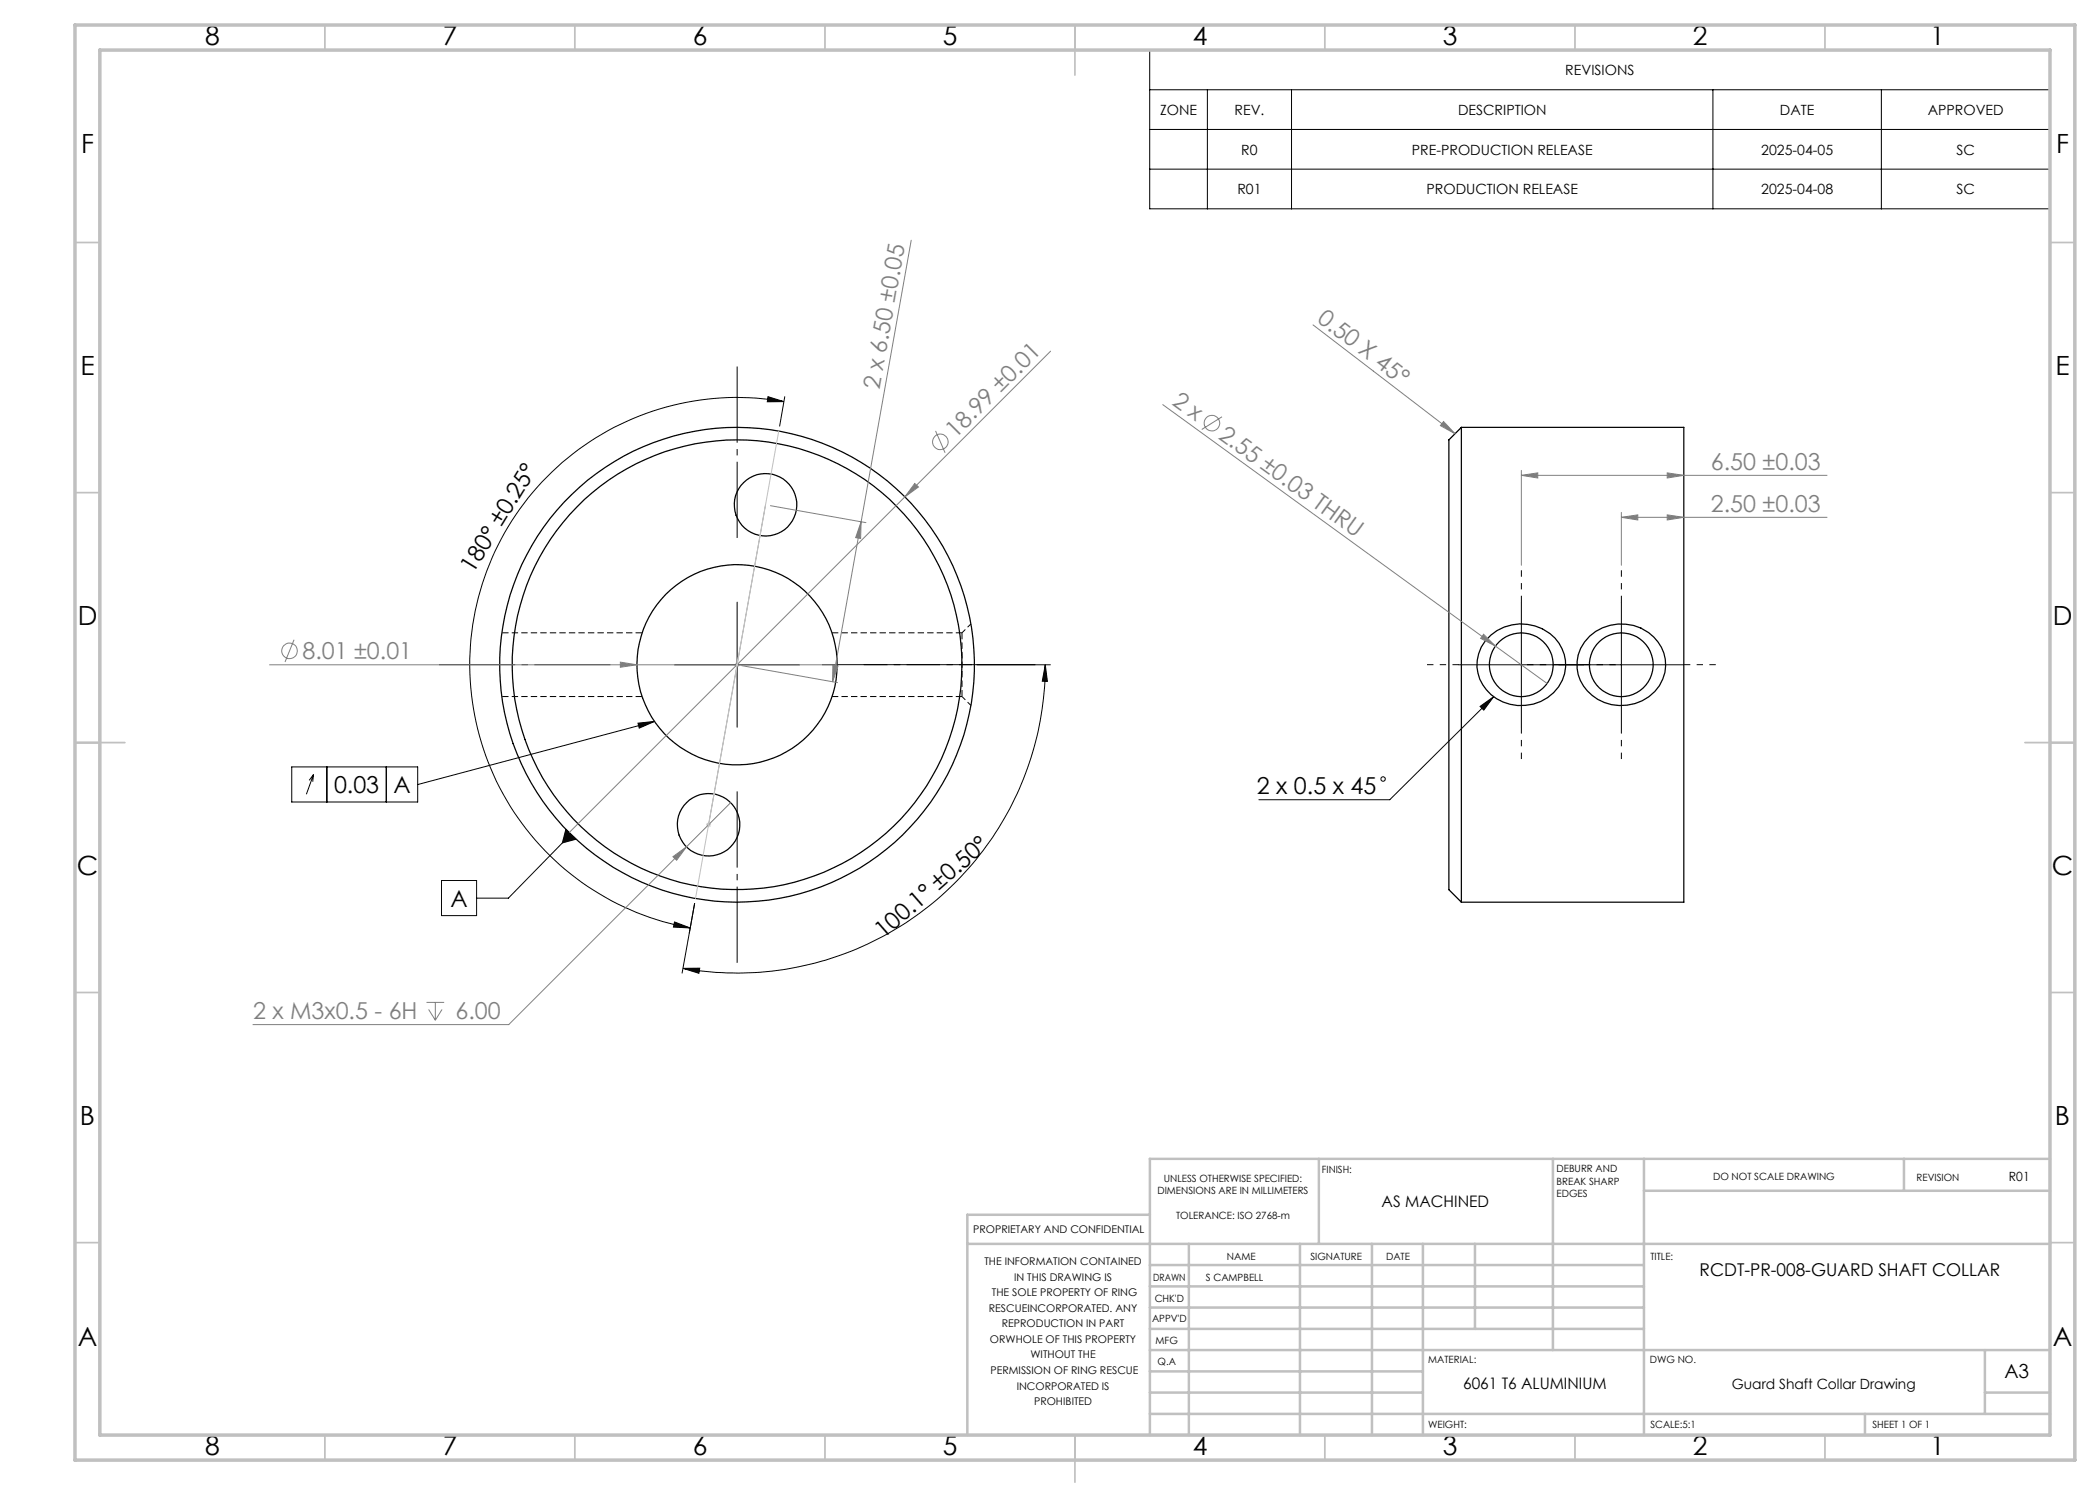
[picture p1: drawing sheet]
<svg xmlns="http://www.w3.org/2000/svg" width="420mm" height="297mm" viewBox="0 0 420 297" stroke-linecap="round" stroke-linejoin="round" font-family="sans-serif">
<g fill="none" stroke="#000" stroke-width=".25">
<path d="M292.3 85.5h44.5v94.9h-44.5M292.3 85.5v94.9M292.3 85.5l-2.5 2.5v89.9l2.5 2.5M298.2 127a9.1 9.1 0 0 1 14.6 3.9 8.2 8.2 0 0 1-7.7 10.2 8.5 8.5 0 0 1-9.6-9.1 7.7 7.7 0 0 1 2.7-5zM317.9 127.2a9.2 9.2 0 0 1 14.9 3.4 8.2 8.2 0 0 1-7.4 10.4 8.7 8.7 0 0 1-10-7.3 7.7 7.7 0 0 1 2.5-6.5z"/>
<circle cx="153.1" cy="101" r="6.3"/>
<circle cx="147.4" cy="133" r="47.5"/>
<circle cx="147.4" cy="133" r="45"/>
<circle cx="147.4" cy="133" r="20"/>
<circle cx="304.3" cy="133" r="6.4"/>
<circle cx="324.3" cy="133" r="6.4"/>
<circle cx="141.7" cy="164.9" r="6.2"/>
</g>
<path d="M166.4 139.3h26M192.4 126.6v12.7M192.4 126.6h-26" fill="none" stroke="#000" stroke-width=".2" stroke-dasharray="1.3 .6" stroke-linecap="butt"/>
<path d="M192.4 139.3l1.8 1.8M194.2 124.8l-1.8 1.8" fill="none" stroke="#000" stroke-width=".2" stroke-dasharray="1.3 .6" stroke-dashoffset=".3" stroke-linecap="butt"/>
<path d="M100.4 139.3h28M128.4 126.6h-28" fill="none" stroke="#000" stroke-width=".2" stroke-dasharray="1.3 .6" stroke-dashoffset="-.1" stroke-linecap="butt"/>
<g fill="none" stroke="#808080" stroke-width=".2">
<path d="M182.2 48l-10 56.3M210.1 70.2l-96.3 96.3M262.6 65l28.4 21.7M183 96.7l.7 .7-2.7 2zM187.1 86.2l1.9 4.4M232.6 80.9l76.8 55.8M244.4 83.4l-4.1 2.5M288.7 84.3l2.3 2.4-2.9-1.6zM304.3 95.1l3.3-.5v1zM304.3 94.1v19M304.3 95.1h61.1M333.4 94.6l3.4 .5-3.4 .5z"/>
<path d="M154.1 101.1l19.1 3.4M172.2 104.3l-5.7 32M172.2 104.3l-.1 3.4-1-.2zM324.3 103.5l3.3-.5v1zM324.3 102.5v10.6M324.3 103.5h41.1M333.4 103l3.4 .5-3.4 .5zM53.9 133h113.5M58.8 127.9l-1.8 4.5M124.1 132.4l3.3 .6-3.3 .5zM148.4 133.1l19.1 3.4M166.6 133l1 .2-1.1 3.1z"/>
<path d="M296.7 126.9l2.4 2.3-3-1.5zM134.6 171.3l2.7-1.9-2 2.6zM146.1 160.5l-44.4 44.4h-51.1M85.3 200.5h3.5M85.7 201.9l1.4 2.1M87.1 200.5v3.5M88.4 201.9l-1.3 2.1"/>
<circle cx="188.1" cy="88.4" r="1.55"/>
<circle cx="242.4" cy="84.6" r="1.56"/>
<circle cx="57.9" cy="130.2" r="1.56"/>
</g>
<g fill="none" stroke="#000" stroke-width=".2">
<path d="M229.9 10h180.1v31.8h-180.1zM229.9 18h180.1M241.5 18v23.8M258.3 18v23.8M342.6 18v23.8M376.3 18v23.8M229.9 25.9h180.1M229.9 33.8h180.1M153.6 79.3l3.2 1-3.3 .1zM157 79.3l-1.1 5.9M156.8 80.3a53.5 53.5 0 0 0-62 43.3 53.5 53.5 0 0 0 43.2 62M134.9 133h25"/>
<path d="M147.4 120.4v25M195.4 133h14.7M209.1 133l.4 3.3-1-.1zM209.1 133a61.6 61.6 0 0 1-72.5 60.7M291.7 133h45.1M298.7 139.3l-20.7 20.6h-26.2M304.3 120.4v25M324.3 120.4v25M58.3 153.4h25.2v7h-25.2zM62.7 154.9l-.9 1.2M62.7 154.9l-.2 1.4M62.7 154.9l-1.4 4"/>
<path d="M65.4 153.4v7M77.3 153.4v7M127.6 144.6l3.3-.3-3.1 1.3zM130.9 144.3l-47.4 12.6M296 141.3l2.7-2-1.9 2.7zM88.3 176.1h7v7h-7zM113.2 165.9l2 1.9-2.7 .8zM114.2 166.9l-12.5 12.7h-6.4M134.9 184.4l3.1 1.2-3.3-.2zM136.6 193.7l3.3-.1-.1 1.1zM138.9 180.7l-2.5 13.9"/>
<circle cx="276.6" cy="155.8" r=".45"/>
</g>
<path d="M155.8 86.2l-16.7 93.5M146.9 133h1M147.1 132.6l.7 .7M147.4 132.5v1M147.8 132.6l-.7 .7M141.2 165h1M141.4 164.6l.7 .7M141.7 164.5v.9M142.1 164.6l-.7 .7" fill="none" stroke="#c0c0c0" stroke-width=".2"/>
<path d="M291.8 132.9h-6.4M304.3 120.4v-6.3M311.8 132.9h-6.4M316.8 132.9h6.4M324.3 120.4v-6.3M336.8 132.9h6.4M304.3 145.4v6.4M324.3 145.4v6.4" fill="none" stroke="#000" stroke-width=".2" stroke-dasharray="15.2 1.3 1.3 1.3" stroke-dashoffset="14" stroke-linecap="butt"/>
<path d="M164.4 132.9h30" fill="none" stroke="#000" stroke-width=".2" stroke-dasharray="15.2 1.3 1.3 1.3" stroke-dashoffset="2.1" stroke-linecap="butt"/>
<path d="M147.4 107.9v-34.9M122.4 132.9h-34.9M172.4 132.9h35M147.4 157.9v35" fill="none" stroke="#000" stroke-width=".2" stroke-dasharray="15.2 1.3 1.3 1.3" stroke-dashoffset="-.3" stroke-linecap="butt"/>
<g fill="none" stroke="#c0c0c0" stroke-width=".35">
<path d="M65 5v5M115 5v5M165 5v5M215 5v10M265 5v5M315 5v5M365 5v5M15 48.5h5M410 48.5h5M15 98.5h5M410 98.5h5M15 148.5h10"/>
<path d="M405 148.5h10M15 198.5h5M410 198.5h5M15 248.5h5M410 248.5h5M65 287v5M115 287v5M165 287v5M215 287v9.4M265 287v5M315 287v5M365 287v5"/>
</g>
<g fill="none" stroke="#c0c0c0" stroke-width=".5">
<path d="M263.8 231.8v17M310.6 231.8v38.2M328.8 231.8v55.2M328.8 238.2h81.2M380.8 231.8v6.4M410 231.8h-180v55.2M193.5 248.8h216.5M230 257.3h98.8M230 253h98.8M230 243h-36.5v44M237.8 248.8v38.2M260 248.8v38.2"/>
<path d="M274.4 248.8v38.2M284.6 248.8v38.2M295 248.8v17M230 265.8h98.8M230 261.5h98.8M230 278.5h54.6M230 274.3h54.6M230 270h180M397 278.5h13M397 270v12.8M230 282.8h180M373 282.8v4.2"/>
</g>
<path d="M15 5h400v287h-400zM20 10h390v277h-390z" fill="none" stroke="#c0c0c0" stroke-width=".7"/>
<path d="M296 141.3l2.7-2-1.9 2.7zM127.6 144.6l3.3-.3-3.1 1.3zM113.2 165.9l2 1.9-2.7 .8z" fill="#000"/>
<g fill="#808080">
<path d="M288.7 84.3l2.3 2.4-2.9-1.6z"/>
<path d="M296.7 126.9l2.4 2.3-3-1.5z"/>
<path d="M124.1 132.4l3.3 .6-3.3 .5z"/>
<path d="M183 96.7l.7 .7-2.7 2z"/>
<path d="M324.3 103.5l3.3-.5v1zM333.4 103l3.4 .5-3.4 .5zM304.3 95.1l3.3-.5v1zM333.4 94.6l3.4 .5-3.4 .5zM134.6 171.3l.7 .7 2-2.6z"/>
</g>
<g fill="#000">
<path d="M136.6 193.7l3.3-.1-.1 1.1zM209.1 133l.4 3.3-1-.1z"/>
<path d="M134.9 184.4l3.1 1.2-3.3-.2zM153.6 79.3l3.2 1-3.3 .1z"/>
</g>
<path d="M172.2 104.3l-.1 3.4-1-.2zM166.6 133l1 .2-1.1 3.1z" fill="#808080"/>
<g font-size="5.3">
<text x="41" y="8.9">8</text>
<text x="88.5" y="8.9">7</text>
<text x="138.5" y="8.9">6</text>
<text x="188.5" y="8.9">5</text>
<text x="238.5" y="8.9">4</text>
<text x="288.5" y="8.9">3</text>
<text x="338.5" y="8.9">2</text>
<text x="386" y="8.9">1</text>
<text x="16.2" y="30.7">F</text>
<text x="411.2" y="30.7">F</text>
<text x="16.1" y="74.9">E</text>
<text x="411.1" y="74.9">E</text>
<text x="15.5" y="124.9">D</text>
<text x="410.5" y="124.9">D</text>
<text x="15.4" y="174.9">C</text>
<text x="410.4" y="174.9">C</text>
<text x="16" y="224.9">B</text>
<text x="411" y="224.9">B</text>
<text x="15.5" y="269.2">A</text>
<text x="410.5" y="269.2">A</text>
<text x="41" y="290.9">8</text>
<text x="88.5" y="290.9">7</text>
<text x="138.5" y="290.9">6</text>
<text x="188.5" y="290.9">5</text>
<text x="238.5" y="290.9">4</text>
<text x="288.5" y="290.9">3</text>
<text x="338.5" y="290.9">2</text>
<text x="386" y="290.9">1</text>
</g>
<g font-size="4.7" fill="#808080">
<text x="263.3" y="64.2" transform="rotate(37 263.3 64.2)">0.50 X 45°</text>
<text x="175.9" y="78" transform="rotate(-80 175.9 78)">2 x 6.50 ±0.05</text>
<text x="234.3" y="80.8" transform="rotate(36 234.3 80.8)">2 x</text>
<text x="191.1" y="87.7" transform="rotate(-45 191.1 87.7)">18.99 ±0.01</text>
<text x="243.5" y="87.5" transform="rotate(36 243.5 87.5)">2.55 ±0.03 THRU</text>
<text x="342.2" y="94">6.50 ±0.03</text>
<text x="342.2" y="102.4">2.50 ±0.03</text>
<text x="60.5" y="131.9">8.01 ±0.01</text>
<text x="50.6" y="203.8">2 x M3x0.5 - 6H</text>
<text x="91.1" y="203.8">6.00</text>
</g>
<g font-size="4.7">
<text x="94.7" y="114.7" transform="rotate(-58 94.7 114.7)">180° ±0.25°</text>
<text x="66.8" y="158.6">0.03</text>
<text x="78.7" y="158.6">A</text>
<text x="251.4" y="158.9">2 x 0.5 x 45</text>
<text x="90.1" y="181.4">A</text>
<text x="176.7" y="187.9" transform="rotate(-41 176.7 187.9)">100.1° ±0.50°</text>
</g>
<text font-size="3.9" x="400.9" y="275.5">A3</text>
<text font-size="3.5" x="339.9" y="255.3">RCDT-PR-008-GUARD SHAFT COLLAR</text>
<g font-size="3.2">
<text x="276.3" y="241.4">AS MACHINED</text>
<text x="292.6" y="277.9">6061 T6 ALUMINIUM</text>
</g>
<g font-size="2.8">
<text x="313.1" y="15">REVISIONS</text>
<text x="232" y="23">ZONE</text>
<text x="246.9" y="23">REV.</text>
<text x="291.6" y="23">DESCRIPTION</text>
<text x="356" y="23">DATE</text>
<text x="385.5" y="23">APPROVED</text>
<text x="248.3" y="30.9">R0</text>
<text x="282.4" y="30.9">PRE-PRODUCTION RELEASE</text>
<text x="352.2" y="30.9">2025-04-05</text>
<text x="391.3" y="30.9">SC</text>
<text x="247.5" y="38.8">R01</text>
<text x="285.3" y="38.8">PRODUCTION RELEASE</text>
<text x="352.2" y="38.8">2025-04-08</text>
<text x="391.3" y="38.8">SC</text>
<text x="346.4" y="277.9">Guard Shaft Collar Drawing</text>
</g>
<text font-size="2.5" x="401.8" y="236.1">R01</text>
<g font-size="2.1">
<text x="194.7" y="246.6">PROPRIETARY AND CONFIDENTIAL</text>
<text x="196.9" y="253">THE INFORMATION CONTAINED</text>
<text x="202.8" y="256.1">IN THIS DRAWING IS</text>
<text x="197.8" y="262.3">RESCUEINCORPORATED. ANY</text>
<text x="198.4" y="259.2">THE SOLE PROPERTY OF RING</text>
<text x="198" y="268.6">ORWHOLE OF THIS PROPERTY</text>
<text x="200.4" y="265.5">REPRODUCTION IN PART</text>
<text x="198.1" y="274.8">PERMISSION OF RING RESCUE</text>
<text x="206.1" y="271.7">WITHOUT THE</text>
<text x="203.3" y="277.9">INCORPORATED IS</text>
<text x="206.8" y="281">PROHIBITED</text>
</g>
<g font-size="2">
<text x="231.5" y="238.8">DIMENSIONS ARE IN MILLIMETERS</text>
<text x="232.8" y="236.3">UNLESS OTHERWISE SPECIFIED:</text>
<text x="264.4" y="234.6">FINISH:</text>
<text x="311.3" y="234.5">DEBURR AND</text>
<text x="311.3" y="237">BREAK SHARP</text>
<text x="311.3" y="239.5">EDGES</text>
<text x="342.6" y="236">DO NOT SCALE DRAWING</text>
<text x="383.3" y="236.2">REVISION</text>
<text x="235.2" y="243.8">TOLERANCE: ISO 2768-m</text>
<text x="245.4" y="251.9">NAME</text>
<text x="262.1" y="251.9">SIGNATURE</text>
<text x="277.2" y="251.9">DATE</text>
<text x="330.1" y="251.9">TITLE:</text>
<text x="230.6" y="256.1">DRAWN</text>
<text x="241.2" y="256.1">S CAMPBELL</text>
<text x="230.9" y="260.3">CHK'D</text>
<text x="230.4" y="264.4">APPV'D</text>
<text x="231.1" y="268.8">MFG</text>
<text x="231.5" y="273">Q.A</text>
<text x="285.6" y="272.5">MATERIAL:</text>
<text x="330" y="272.5">DWG NO.</text>
<text x="285.6" y="285.5">WEIGHT:</text>
<text x="330.1" y="285.6">SCALE:5:1</text>
<text x="374.5" y="285.6">SHEET 1 OF 1</text>
</g>
</svg>
